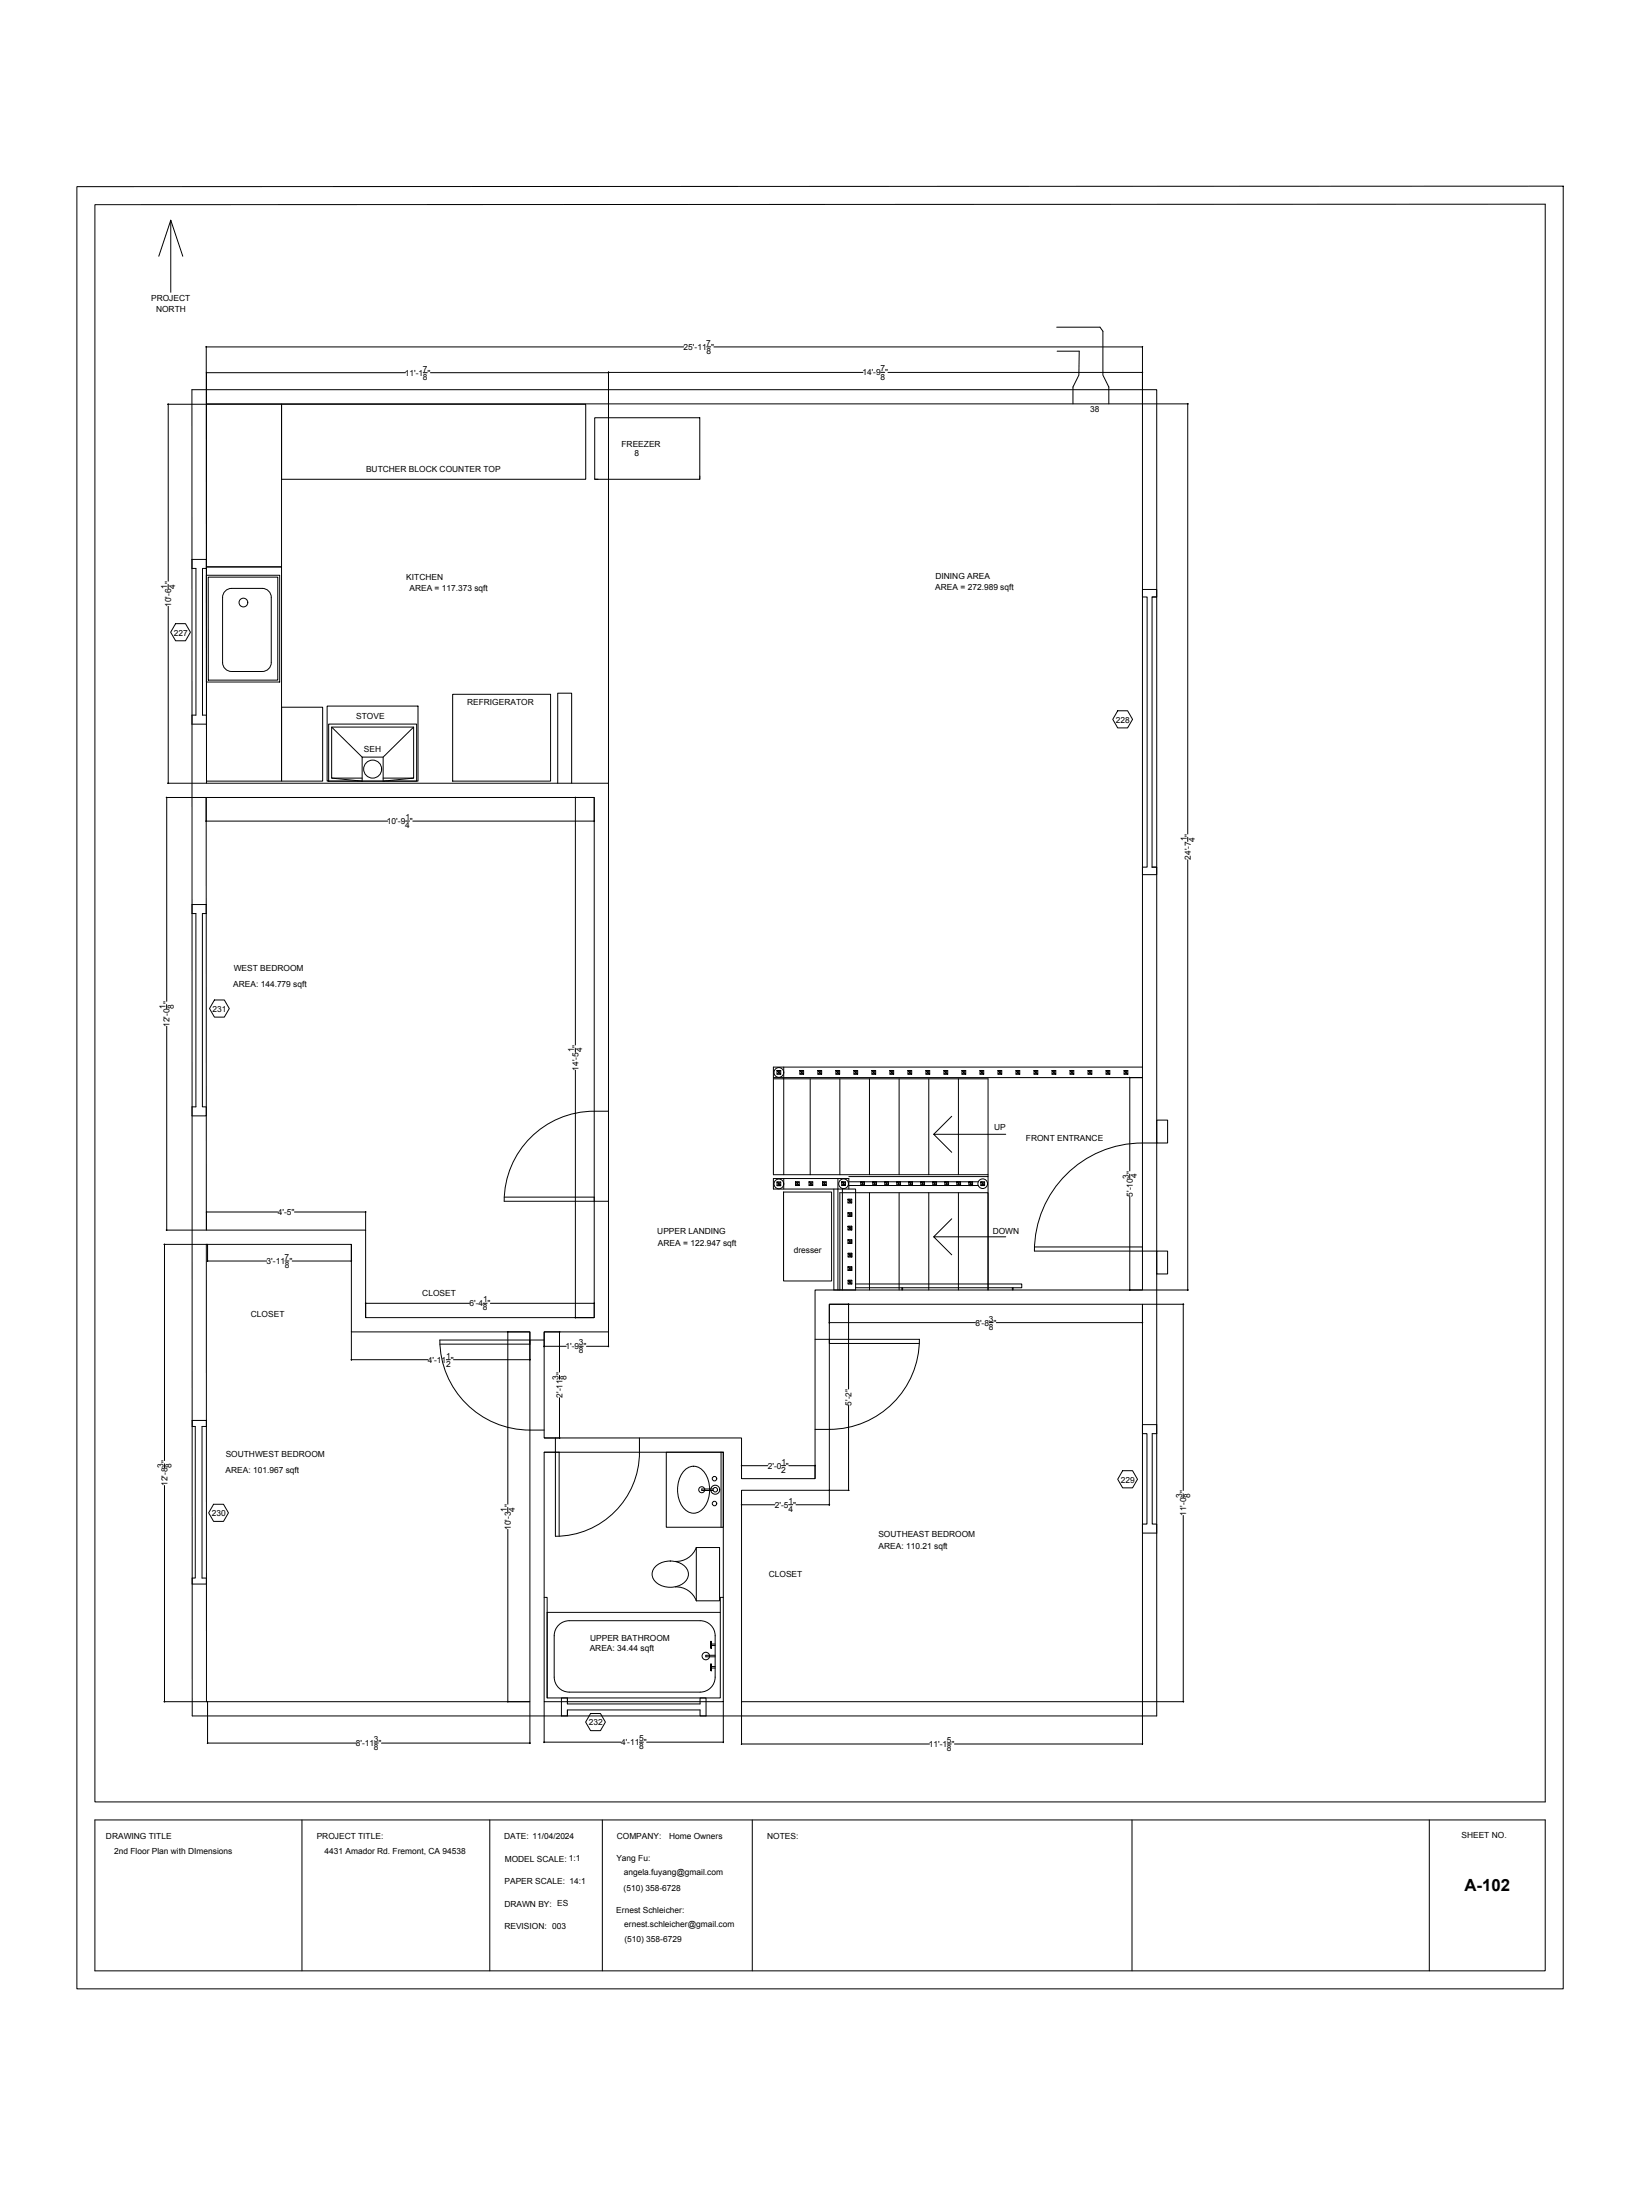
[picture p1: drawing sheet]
<svg xmlns="http://www.w3.org/2000/svg" width="914mm" height="1219mm" viewBox="0 0 914 1219" stroke-linecap="round" stroke-linejoin="round" font-family="sans-serif">
<!-- layer: A201-Floorplan-2nd-floor -->
<g fill="none" stroke="#000" stroke-width=".55">
<path d="M586 181h24l1 3v24l3 6v10M586 195h12v13l-3 6v10M106 216h535v735h-534zM114 224h519v491h-181v104h-41v-22h-109v-59h35v-304h-223zM114 224h42v90h-42zM156 224h169v42h-169zM330 232h58v34h-58zM388 264v2M106 315h3v81h-3M106 310h8v5h-2v81h2v5h-8M114 319h41v59h-41zM114 314h42v119h-42z"/>
<path d="M115 320h39v57h-39zM125 327l3-1h17a5 5 0 0 1 5 5v36a5 5 0 0 1-5 5h-17a5 5 0 0 1-5-5v-36l1-2zM638 331h3v-4h-8v4h3v150h-3v4h8v-4h-3M641 331h-3v150M97 346h6l3 4-3 5h-6l-2-5zM156 392h23v41h-23zM181 391h51v42h-51zM251 385h54v48h-54zM619 394h6l3 5-3 4h-6l-2-4zM182 401h49v32h-49zM184 403l17 17M212 420v13l17-2"/>
<path d="M229 403l-17 17h-11v13l-17-2M201 431h-17v-28h45v28h-17M309 434v-50h8v50M114 442h215v288h-126v-48h-89zM638 481h3M106 501h8v5h-2v107h2v5h-8M106 506h3v107h-3M119 554h5l3 5-3 5h-5l-3-5zM429 598h119v117v-54h-83v54M429 597h204M431 593h2v2l-2-2v2h2M432 593v2"/>
<path d="M433 593l-2 2M434 591v60M443 593h2v2l-2-2v2h2M444 593v2M445 593l-2 2M449 598v53M453 593h2v2l-2-2v2h2M454 593v2M455 593l-2 2M463 593h2v2l-2-2v2h2M464 593v2M465 593l-2 2"/>
<path d="M465 598v53M473 593h2v2l-2-2v2h2M474 593v2M475 593l-2 2M482 598v53M483 593h2v2l-2-2v2h2M484 593v2M485 593l-2 2M493 593h2v2l-2-2v2h2M494 593v2M495 593l-2 2M498 598v53"/>
<path d="M503 593h2v2l-2-2v2h2M504 593v2M505 593l-2 2M513 593h2v2l-2-2v2h2M514 593v2M515 598v53M515 593l-2 2M523 593h2v2l-2-2v2h2M524 593v2M525 593l-2 2M531 598v53M533 593h2v2l-2-2v2h2"/>
<path d="M534 593v2M535 593l-2 2M543 593h2v2l-2-2v2h2M544 593v2M545 593l-2 2M553 593h2v2l-2-2v2h2M554 593v2M555 593l-2 2M563 593h2v2l-2-2v2h2M564 593v2M565 593l-2 2M573 593h2v2l-2-2v2h2"/>
<path d="M574 593v2M575 593l-2 2M583 593h2v2l-2-2v2h2M584 593v2M585 593l-2 2M593 593h2v2l-2-2v2h2M594 593v2M595 593l-2 2M603 593h2v2l-2-2v2h2M604 593v2M605 593l-2 2M613 593h2v2l-2-2v2h2"/>
<path d="M614 593v2M615 593l-2 2M623 593h2v2l-2-2v2h2M624 593v2M625 593l-2 2M633 591h-204v60h119M337 616a52 52 0 0 0-47 19 50 50 0 0 0-11 31h58M527 619l-10 10M557 629h-40l10 10M641 621h6v12h-6zM641 633a61 61 0 0 0-66 44l-1 8-1 8h68M431 655h2v2l-2-2v2h2"/>
<path d="M432 655v2M433 655l-2 2M434 653v6M441 655h2v2l-2-2v2h2M442 655v2M443 655l-2 2M448 655h2v2l-2-2v2h2M449 655v2M450 655l-2 2M456 655h2v2l-2-2v2h2M457 655v2M458 655l-2 2"/>
<path d="M462 659v56h12v-56h-45v-6h41v6M464 653v62M466 655h3v2l-3-2v2h3M467 659v56M467 655v2M469 655l-3 2M470 652h78M470 657h72M470 655h72M477 655h2v2l-2-2v2h2M478 655v2M479 655l-2 2"/>
<path d="M484 655h2v2l-2-2v2h2M485 655v2M486 655l-2 2M490 655h2v2l-2-2v2h2M491 655v2M492 655l-2 2M497 655h2v2l-2-2v2h2M498 655v2M499 655l-2 2M504 655h2v2l-2-2v2h2M505 655v2M506 655l-2 2"/>
<path d="M510 655h2v2l-2-2v2h2M511 655v2M512 655l-2 2M517 655h2v2l-2-2v2h2M518 655v2M519 655l-2 2M524 655h2v2l-2-2v2h2M525 655v2M526 655l-2 2M530 655h2v2l-2-2v2h2M531 655v2M532 655l-2 2"/>
<path d="M537 655h2v2l-2-2v2h2M538 655v2M539 655l-2 2M544 655h2v2l-2-2v2h2M545 655v2M546 655l-2 2M279 663h50v3M434 661h27v49h-27zM470 680h2v2l-2-2v2h2v-2l-2 2M470 672h2v2l-2-2v2h2v-2l-2 2M470 665h2v2l-2-2v2h2M471 665v2"/>
<path d="M471 672v2M471 680v2M472 665l-2 2M482 661v54M498 661v54M515 661v54M527 675l-10 10M531 661v54M114 690h81v48h99v205h-180v-253M470 687h2v2l-2-2v2h2v-2l-2 2M470 695h2v2l-2-2v2h2v-2l-2 2M471 687v2"/>
<path d="M471 695v2M557 685h-40l10 10M573 691h60v2M641 693h6v13h-6zM470 702h2v2l-2-2v2h2v-2l-2 2M470 709h2v3l-2-3v3h2M471 702v2M471 709v3M472 709l-2 3M474 712h92v2h-92M500 714v1M561 714v1"/>
<path d="M460 723h173v220h-222v-117h49zM244 745h50v-2h-50a50 50 0 0 0 50 50h8M294 743h8M452 742h8M509 745h-49v-3h50a50 50 0 0 1-50 50h-8M107 787h7v4h-2v84h2v3h-7v-3h1v-84h-1zM308 797v8h-6M354 797a49 49 0 0 1-15 43 46 46 0 0 1-31 11v-46h2v46M633 790h8v5h-2v50h2v5h-8v-5h3v-50h-3zM302 805h99v138h-99zM369 805h32v41h-32zM380 815a7 7 0 0 1 12 4 15 15 0 0 1-6 19 9 9 0 0 1-10-8 16 16 0 0 1 4-15z"/>
<path d="M400 805v41M622 815h6l2 5-2 5h-6l-3-5zM118 834h6l3 4-3 5h-6l-2-5zM395 825h-6v1h6M386 858h13v29h-13M386 858v29M386 858a12 12 0 0 1-12 7M363 868a12 12 0 0 1 18 2 8 8 0 0 1-8 10 9 9 0 0 1-12-9zM374 879a12 12 0 0 1 12 8M302 885h1v56h96v-56h2M399 894h-96v47M310 901l2-2 3-1h73a8 8 0 0 1 8 8v23a8 8 0 0 1-8 9h-73a8 8 0 0 1-8-9v-24l1-2z"/>
<path d="M394 911h2M396 912h-2v1v-3v3M396 917h-5v1h5M394 924h2M396 924h-2v2v-4v4M314 941v3h74v-3h3v10h-3v-3h-74v3M314 944v-3h-3v10h3v-3M327 950h6l3 4-3 5h-6l-2-5z"/>
<circle cx="135" cy="334" r="2.4"/>
<circle cx="207" cy="426" r="5"/>
<circle cx="432" cy="594" r="2.7"/>
<circle cx="432" cy="656" r="2.7"/>
<circle cx="468" cy="656" r="2.7"/>
<circle cx="545" cy="656" r="2.7"/>
<circle cx="396" cy="819" r="1.2"/>
<circle cx="389" cy="826" r="1.7"/>
<circle cx="396" cy="833" r="1.2"/>
<circle cx="396" cy="826" r="2.5"/>
<circle cx="396" cy="826" r="1.2"/>
<circle cx="391" cy="918" r="2.1"/>
</g>
<!-- layer: A201-Text -->
<path d="M330 266h1" fill="none" stroke="#000" stroke-width=".55"/>
<!-- layer: A201-Dimensions -->
<g fill="none" stroke="#000" stroke-width=".55">
<path d="M114 192v32M114 192h265M392 192h2M396 192h237M633 192v32h26M114 206v228h-21M114 207h111M235 207h2M239 207h98M337 206v228M337 206h141M488 206h2"/>
<path d="M492 206h141M93 224h21M93 224v98M658 224v238M93 324v2M93 336v98M92 442h22v13M92 442v113M114 455h101M225 455h2M229 455h100M319 442h10"/>
<path d="M319 442v137M329 442v13M658 464v2M658 477v238M92 557v2M92 569v113M319 581v2M319 593v137M626 597h7M626 597v52M626 651v2M114 671v11"/>
<path d="M114 672h40M163 672h40M203 671v11M626 663v52M91 690h24M91 690v119M92 682h22M115 690v9M115 699h33M158 699h2M162 699h33M195 690v9"/>
<path d="M626 715h7M633 715h26M195 738v16M203 722v8M203 722h57M268 722h2M272 722h57M281 738h13v16M281 738v96M310 738v22M310 738h-8v8M319 730h10"/>
<path d="M329 722v8M337 738v8M460 723v10M460 733h81M460 723h11M470 723v47M548 733h2M552 733h81M656 723v103M656 723h-23v10M195 754h42M247 754h3"/>
<path d="M251 754h43M302 746h12M321 746h2M325 746h12M310 762v2M310 775v22M470 779v47M302 797h8M91 811v2M411 812v7M411 812h15M433 812h2"/>
<path d="M437 812h15M452 812v7M91 823v120M281 835v3M411 826v8M411 834h18M437 834h2M441 834h19M460 826v8M460 826h11M656 828v2M656 840v103"/>
<path d="M281 848v95M91 943h24M115 943v23M281 943h13M294 943v23M302 943v23M401 943v23M411 943v24M633 943v24M633 943h23M115 966h82M207 966h3"/>
<path d="M211 966h83M302 965h42M354 965h3M358 965h43M411 966h104M525 966h2M529 966h104"/>
</g>
<!-- layer: 00-page-edge -->
<path d="M43 103h823v999h-823zM53 113h803v886h-803zM95 122v40M88 142l7-20 6 20" fill="none" stroke="#000" stroke-width=".55"/>
<!-- layer: Title Block -->
<path d="M53 1009h803v83h-803zM167 1009v83M271 1009v83M334 1009v83M417 1009v83M627 1009v83M792 1009v83" fill="none" stroke="#000" stroke-width=".55"/>
<!-- layer: 0 -->
<path d="M53 1019h.1M53 1022h.1" fill="none" stroke="#4c4c4c" stroke-width=".55"/>
<text font-size="9.3" x="812" y="1048">A-102</text>
<g font-size="4.6">
<text x="84" y="167">PROJECT</text>
<text x="86" y="173">NORTH</text>
<text x="391" y="192">7</text>
<text x="379" y="194">25'-11 &quot;</text>
<text x="391" y="196">8</text>
<text x="224" y="208">11'-1 &quot;</text>
<text x="234" y="206">7</text>
<text x="478" y="208">14'-9 &quot;</text>
<text x="488" y="206">7</text>
<text x="234" y="210">8</text>
<text x="488" y="210">8</text>
<text x="604" y="228">38</text>
<text x="344" y="248">FREEZER</text>
<text x="352" y="253">8</text>
<text x="203" y="261">BUTCHER BLOCK COUNTER TOP</text>
<text x="225" y="321">KITCHEN</text>
<text x="518" y="321">DINING AREA</text>
<text x="93" y="326" transform="rotate(-90 93 326)">1</text>
<text x="97" y="326" transform="rotate(-90 97 326)">4</text>
<text x="227" y="327">AREA = 117.373 sqft</text>
<text x="518" y="327">AREA = 272.989 sqft</text>
<text x="95" y="336" transform="rotate(-90 95 336)">10'-6 &quot;</text>
<text x="96" y="352">227</text>
<text x="259" y="391">REFRIGERATOR</text>
<text x="197" y="399">STOVE</text>
<text x="618" y="400">228</text>
<text x="202" y="417">SEH</text>
<text x="225" y="454">1</text>
<text x="214" y="457">10'-9 &quot;</text>
<text x="225" y="459">4</text>
<text x="658" y="466" transform="rotate(-90 658 466)">1</text>
<text x="662" y="466" transform="rotate(-90 662 466)">4</text>
<text x="660" y="476" transform="rotate(-90 660 476)">24'-7 &quot;</text>
<text x="130" y="538">WEST BEDROOM</text>
<text x="129" y="547">AREA: 144.779 sqft</text>
<text x="92" y="559" transform="rotate(-90 92 559)">1</text>
<text x="96" y="559" transform="rotate(-90 96 559)">8</text>
<text x="118" y="561">231</text>
<text x="94" y="569" transform="rotate(-90 94 569)">12'-0 &quot;</text>
<text x="318" y="583" transform="rotate(-90 318 583)">1</text>
<text x="323" y="583" transform="rotate(-90 323 583)">4</text>
<text x="321" y="593" transform="rotate(-90 321 593)">14'-5 &quot;</text>
<text x="551" y="626">UP</text>
<text x="569" y="632">FRONT ENTRANCE</text>
<text x="626" y="653" transform="rotate(-90 626 653)">3</text>
<text x="630" y="653" transform="rotate(-90 630 653)">4</text>
<text x="628" y="663" transform="rotate(-90 628 663)">5'-10 &quot;</text>
<text x="154" y="673">4'-5&quot;</text>
<text x="550" y="684">DOWN</text>
<text x="364" y="684">UPPER LANDING</text>
<text x="365" y="690">AREA = 122.947 sqft</text>
<text x="440" y="694">dresser</text>
<text x="148" y="700">3'-11 &quot;</text>
<text x="158" y="698">7</text>
<text x="158" y="703">8</text>
<text x="234" y="718">CLOSET</text>
<text x="260" y="724">6'-4 &quot;</text>
<text x="268" y="722">1</text>
<text x="139" y="730">CLOSET</text>
<text x="268" y="726">8</text>
<text x="541" y="735">8'-8 &quot;</text>
<text x="548" y="732">3</text>
<text x="548" y="737">8</text>
<text x="313" y="748">1'-9 &quot;</text>
<text x="321" y="746">3</text>
<text x="237" y="755">4'-11 &quot;</text>
<text x="247" y="753">1</text>
<text x="321" y="750">8</text>
<text x="247" y="757">2</text>
<text x="310" y="765" transform="rotate(-90 310 765)">3</text>
<text x="314" y="765" transform="rotate(-90 314 765)">8</text>
<text x="312" y="775" transform="rotate(-90 312 775)">2'-11 &quot;</text>
<text x="472" y="779" transform="rotate(-90 472 779)">5'-2&quot;</text>
<text x="125" y="808">SOUTHWEST BEDROOM</text>
<text x="91" y="814" transform="rotate(-90 91 814)">3</text>
<text x="95" y="814" transform="rotate(-90 95 814)">8</text>
<text x="426" y="814">2'-0 &quot;</text>
<text x="433" y="812">1</text>
<text x="125" y="816">AREA: 101.967 sqft</text>
<text x="433" y="816">2</text>
<text x="621" y="822">229</text>
<text x="93" y="824" transform="rotate(-90 93 824)">12'-8 &quot;</text>
<text x="437" y="833">1</text>
<text x="655" y="830" transform="rotate(-90 655 830)">3</text>
<text x="660" y="830" transform="rotate(-90 660 830)">8</text>
<text x="281" y="838" transform="rotate(-90 281 838)">1</text>
<text x="285" y="838" transform="rotate(-90 285 838)">4</text>
<text x="429" y="836">2'-5 &quot;</text>
<text x="437" y="838">4</text>
<text x="117" y="840">230</text>
<text x="657" y="840" transform="rotate(-90 657 840)">11'-0 &quot;</text>
<text x="283" y="848" transform="rotate(-90 283 848)">10'-3 &quot;</text>
<text x="487" y="852">SOUTHEAST BEDROOM</text>
<text x="487" y="858">AREA: 110.21 sqft</text>
<text x="426" y="874">CLOSET</text>
<text x="327" y="909">UPPER BATHROOM</text>
<text x="327" y="915">AREA: 34.44 sqft</text>
<text x="326" y="956">232</text>
<text x="207" y="965">3</text>
<text x="354" y="965">5</text>
<text x="525" y="966">5</text>
<text x="197" y="968">8'-11 &quot;</text>
<text x="207" y="970">8</text>
<text x="344" y="967">4'-11 &quot;</text>
<text x="354" y="969">8</text>
<text x="515" y="968">11'-1 &quot;</text>
<text x="525" y="970">8</text>
<text x="59" y="1019">DRAWING TITLE</text>
<text x="176" y="1019">PROJECT TITLE:</text>
<text x="279" y="1019">DATE: 11/04/2024</text>
<text x="342" y="1019">COMPANY:</text>
<text x="371" y="1019">Home Owners</text>
<text x="425" y="1019">NOTES:</text>
<text x="810" y="1019">SHEET NO.</text>
<text x="63" y="1028">2nd Floor Plan with DImensions</text>
<text x="180" y="1027">4431 Amador Rd. Fremont, CA 94538</text>
<text x="280" y="1032">MODEL SCALE: 1:1</text>
<text x="342" y="1031">Yang Fu:</text>
<text x="280" y="1044">PAPER SCALE: 14:1</text>
<text x="346" y="1039">angela.fuyang@gmail.com</text>
<text x="346" y="1048">(510) 358-6728</text>
<text x="280" y="1057">DRAWN BY: ES</text>
<text x="342" y="1060">Ernest Schleicher:</text>
<text x="346" y="1068">ernest.schleicher@gmail.com</text>
<text x="280" y="1069">REVISION: 003</text>
<text x="346" y="1076">(510) 358-6729</text>
</g>
</svg>
